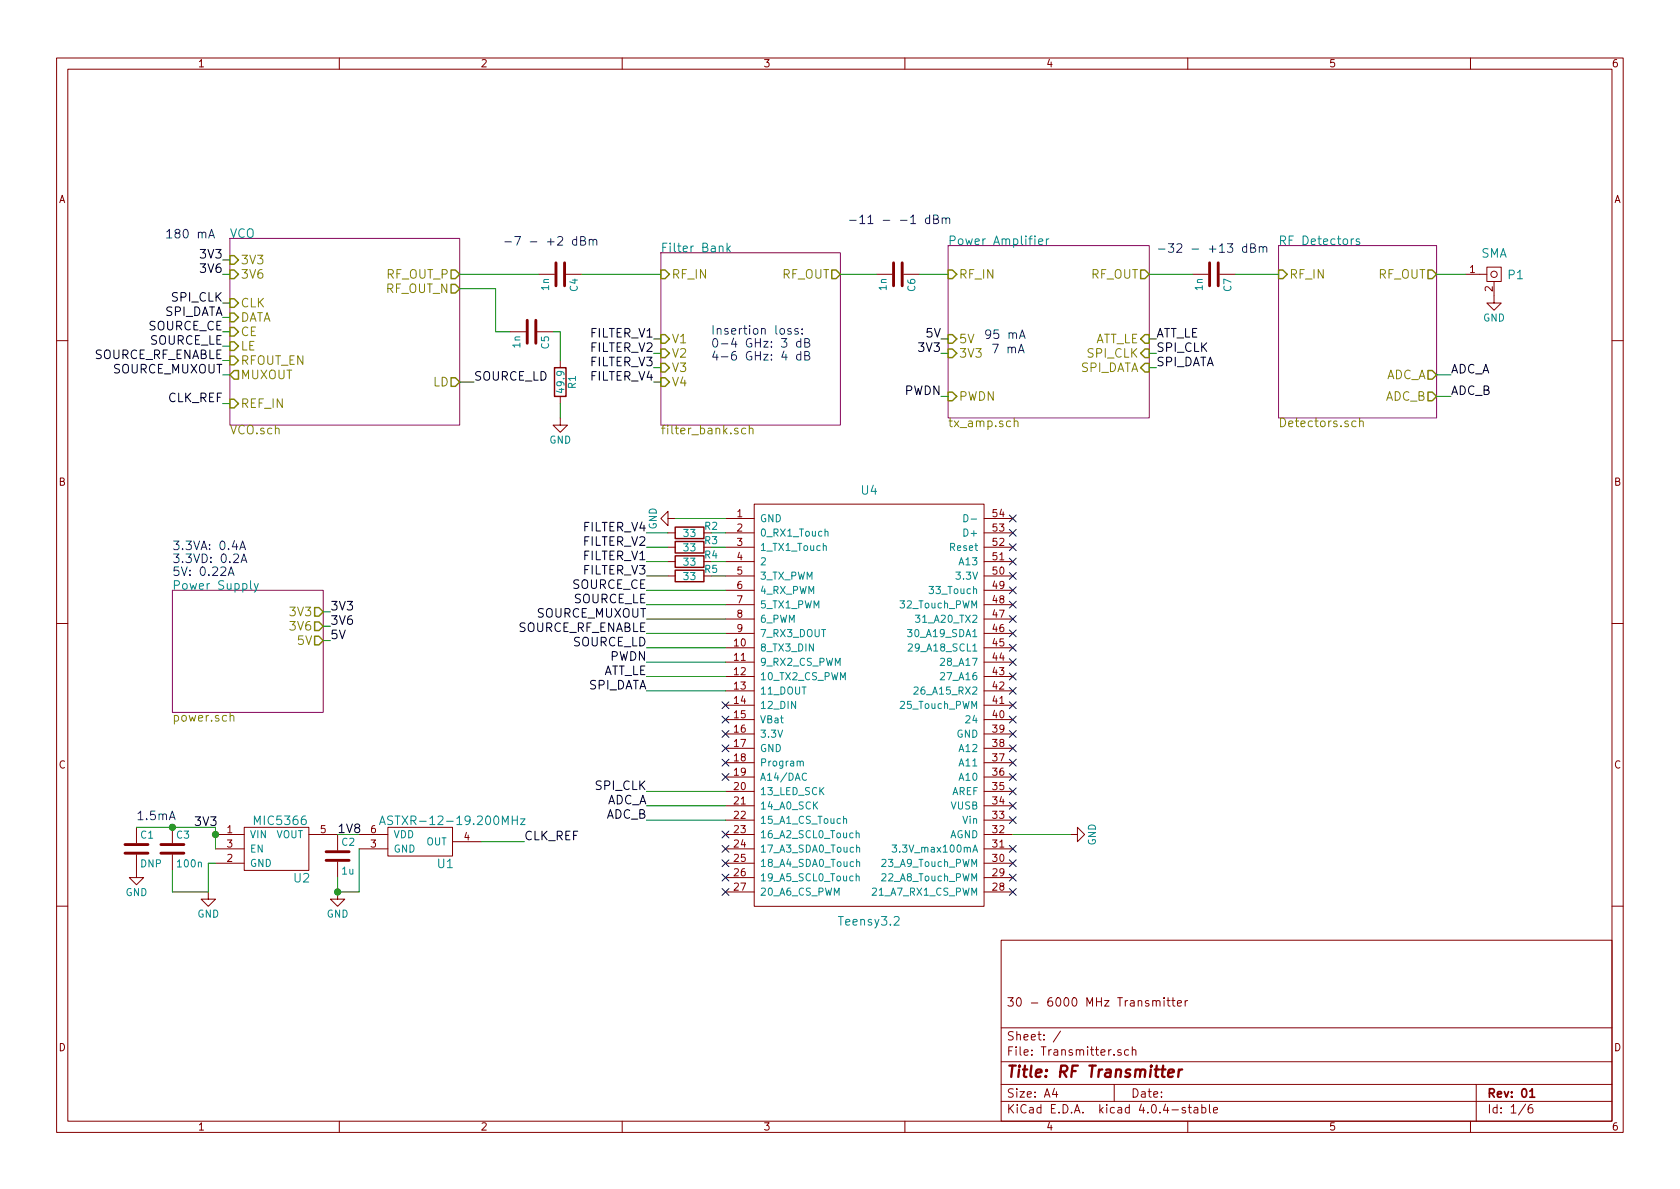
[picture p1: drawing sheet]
EESchema Schematic File Version 2
LIBS:power
LIBS:device
LIBS:transistors
LIBS:conn
LIBS:linear
LIBS:regul
LIBS:74xx
LIBS:cmos4000
LIBS:adc-dac
LIBS:memory
LIBS:xilinx
LIBS:microcontrollers
LIBS:dsp
LIBS:microchip
LIBS:analog_switches
LIBS:motorola
LIBS:texas
LIBS:intel
LIBS:audio
LIBS:interface
LIBS:digital-audio
LIBS:philips
LIBS:display
LIBS:cypress
LIBS:siliconi
LIBS:opto
LIBS:atmel
LIBS:contrib
LIBS:valves
LIBS:vna-cache
LIBS:teensy
LIBS:Transmitter-cache
EELAYER 25 0
EELAYER END
$Descr A4 11693 8268
encoding utf-8
Sheet 1 6
Title "RF Transmitter"
Date ""
Rev "01"
Comp "Pero Krivic"
Comment1 "30 - 6000 MHz Transmitter"
Comment2 ""
Comment3 ""
Comment4 ""
$EndDescr
$Sheet
S 1600 1650 1600 1300
U 58AD800C
F0 "VCO" 60
F1 "VCO.sch" 60
F2 "3V3" I L 1600 1800 60 
F3 "CLK" I L 1600 2100 60 
F4 "DATA" I L 1600 2200 60 
F5 "CE" I L 1600 2300 60 
F6 "LE" I L 1600 2400 60 
F7 "RFOUT_EN" I L 1600 2500 60 
F8 "MUXOUT" O L 1600 2600 60 
F9 "LD" O R 3200 2650 60 
F10 "REF_IN" I L 1600 2800 60 
F11 "3V6" I L 1600 1900 60 
F12 "RF_OUT_P" O R 3200 1900 60 
F13 "RF_OUT_N" O R 3200 2000 60 
$EndSheet
$Comp
L C C4
U 1 1
P 3900 1900
F 0 "C4" H 3925 2000 50  0000 L CNN
F 1 "1n" H 3925 1800 50  0000 L CNN
F 2 "VNA:C_0603b" H 3938 1750 30  0001 C CNN
F 3 "" H 3900 1900 60  0000 C CNN
	1    3900 1900
	0    1    1    0   
$EndComp
$Comp
L C C5
U 1 1
P 3700 2300
F 0 "C5" H 3725 2400 50  0000 L CNN
F 1 "1n" H 3725 2200 50  0000 L CNN
F 2 "VNA:C_0603b" H 3738 2150 30  0001 C CNN
F 3 "" H 3700 2300 60  0000 C CNN
	1    3700 2300
	0    1    1    0   
$EndComp
$Comp
L R R1
U 1 1
P 3900 2650
F 0 "R1" V 3980 2650 50  0000 C CNN
F 1 "49.9" V 3900 2650 50  0000 C CNN
F 2 "Resistors_SMD:R_0603" V 3830 2650 30  0001 C CNN
F 3 "" H 3900 2650 30  0000 C CNN
	1    3900 2650
	1    0    0    -1  
$EndComp
$Comp
L GND #PWR01
U 1 1
P 3900 2900
F 0 "#PWR01" H 3900 2650 50  0001 C CNN
F 1 "GND" H 3900 2750 50  0000 C CNN
F 2 "" H 3900 2900 60  0000 C CNN
F 3 "" H 3900 2900 60  0000 C CNN
	1    3900 2900
	1    0    0    -1  
$EndComp
Text Label 1550 1800 2    60   ~ 0
3V3
Text Label 1550 2100 2    60   ~ 0
SPI_CLK
Text Label 1550 2200 2    60   ~ 0
SPI_DATA
Text Label 1550 2400 2    60   ~ 0
SOURCE_LE
Text Label 1550 2300 2    60   ~ 0
SOURCE_CE
Text Label 1550 2500 2    60   ~ 0
SOURCE_RF_ENABLE
Text Label 1550 2600 2    60   ~ 0
SOURCE_MUXOUT
Text Label 1550 2800 2    60   ~ 0
CLK_REF
$Sheet
S 4600 1750 1250 1200
U 58AD8011
F0 "Filter Bank" 60
F1 "filter_bank.sch" 60
F2 "RF_IN" I L 4600 1900 60 
F3 "RF_OUT" O R 5850 1900 60 
F4 "V1" I L 4600 2350 60 
F5 "V2" I L 4600 2450 60 
F6 "V3" I L 4600 2550 60 
F7 "V4" I L 4600 2650 60 
$EndSheet
Text Label 3300 2650 0    60   ~ 0
SOURCE_LD
Text Label 4550 2350 2    60   ~ 0
FILTER_V1
Text Label 4550 2450 2    60   ~ 0
FILTER_V2
Text Label 4550 2550 2    60   ~ 0
FILTER_V3
Text Label 4550 2650 2    60   ~ 0
FILTER_V4
$Comp
L C C6
U 1 1
P 6250 1900
F 0 "C6" H 6275 2000 50  0000 L CNN
F 1 "1n" H 6275 1800 50  0000 L CNN
F 2 "VNA:C_0603b" H 6288 1750 30  0001 C CNN
F 3 "" H 6250 1900 60  0000 C CNN
	1    6250 1900
	0    1    1    0   
$EndComp
Text Notes 4950 2500 0    60   ~ 0
Insertion loss:\n0-4 GHz: 3 dB\n4-6 GHz: 4 dB
Text Notes 3500 1700 0    60   ~ 0
-7 - +2 dBm
Text Notes 5900 1550 0    60   ~ 0
-11 - -1 dBm
Text Notes 8050 1750 0    60   ~ 0
-32 - +13 dBm
Text Notes 1150 1650 0    60   ~ 0
180 mA
Text Label 1550 1900 2    60   ~ 0
3V6
$Sheet
S 6600 1700 1400 1200
U 58AD8013
F0 "Power Amplifier" 60
F1 "tx_amp.sch" 60
F2 "5V" I L 6600 2350 60 
F3 "ATT_LE" I R 8000 2350 60 
F4 "SPI_CLK" I R 8000 2450 60 
F5 "SPI_DATA" I R 8000 2550 60 
F6 "3V3" I L 6600 2450 60 
F7 "RF_IN" I L 6600 1900 60 
F8 "RF_OUT" O R 8000 1900 60 
F9 "PWDN" I L 6600 2750 60 
$EndSheet
Text Notes 6850 2350 0    60   ~ 0
95 mA
Text Notes 6900 2450 0    60   ~ 0
7 mA
Text Label 6550 2350 2    60   ~ 0
5V
Text Label 6550 2450 2    60   ~ 0
3V3
Text Label 6550 2750 2    60   ~ 0
PWDN
Text Label 8050 2350 0    60   ~ 0
ATT_LE
Text Label 8050 2450 0    60   ~ 0
SPI_CLK
Text Label 8050 2550 0    60   ~ 0
SPI_DATA
$Comp
L GND #PWR02
U 1 1
P 2350 6200
F 0 "#PWR02" H 2350 5950 50  0001 C CNN
F 1 "GND" H 2350 6050 50  0000 C CNN
F 2 "" H 2350 6200 60  0000 C CNN
F 3 "" H 2350 6200 60  0000 C CNN
	1    2350 6200
	1    0    0    -1  
$EndComp
$Comp
L C C2
U 1 1
P 2350 5950
F 0 "C2" H 2375 6050 50  0000 L CNN
F 1 "1u" H 2375 5850 50  0000 L CNN
F 2 "VNA:C_0603b" H 2388 5800 30  0001 C CNN
F 3 "" H 2350 5950 60  0000 C CNN
	1    2350 5950
	1    0    0    -1  
$EndComp
Text Label 3650 5850 0    60   ~ 0
CLK_REF
Text Notes 950  5700 0    60   ~ 0
1.5mA
$Comp
L MIC5366 U2
U 1 1
P 1950 5900
F 0 "U2" H 2100 5700 60  0000 C CNN
F 1 "MIC5366" H 1950 6100 60  0000 C CNN
F 2 "TO_SOT_Packages_SMD:SOT-353_SC-70-5" H 1900 5750 60  0001 C CNN
F 3 "" H 1900 5750 60  0000 C CNN
	1    1950 5900
	1    0    0    -1  
$EndComp
$Comp
L C C3
U 1 1
P 1200 5900
F 0 "C3" H 1225 6000 50  0000 L CNN
F 1 "100n" H 1225 5800 50  0000 L CNN
F 2 "VNA:C_0603b" H 1238 5750 30  0001 C CNN
F 3 "" H 1200 5900 60  0000 C CNN
	1    1200 5900
	1    0    0    -1  
$EndComp
Text Label 1350 5750 0    60   ~ 0
3V3
Text Label 2350 5800 0    60   ~ 0
1V8
$Sheet
S 1200 4100 1050 850 
U 58AD801C
F0 "Power Supply" 60
F1 "power.sch" 60
F2 "5V" O R 2250 4450 60 
F3 "3V6" O R 2250 4350 60 
F4 "3V3" O R 2250 4250 60 
$EndSheet
Text Notes 1200 4000 0    60   ~ 0
3.3VA: 0.4A\n3.3VD: 0.2A\n5V: 0.22A
Text Label 2300 4250 0    60   ~ 0
3V3
Text Label 2300 4350 0    60   ~ 0
3V6
Text Label 2300 4450 0    60   ~ 0
5V
$Comp
L Teensy3.2 U4
U 1 1
P 6050 4900
F 0 "U4" H 6050 6400 60  0000 C CNN
F 1 "Teensy3.2" H 6050 3400 60  0000 C CNN
F 2 "kicad_teensy-master:Teensy30_31_32_LC" H 6050 4100 60  0001 C CNN
F 3 "" H 6050 4100 60  0000 C CNN
	1    6050 4900
	1    0    0    -1  
$EndComp
$Comp
L GND #PWR03
U 1 1
P 4700 3600
F 0 "#PWR03" H 4700 3350 50  0001 C CNN
F 1 "GND" H 4700 3450 50  0000 C CNN
F 2 "" H 4700 3600 60  0000 C CNN
F 3 "" H 4700 3600 60  0000 C CNN
	1    4700 3600
	0    1    1    0   
$EndComp
Text Label 4500 5500 2    60   ~ 0
SPI_CLK
Text Label 4500 4800 2    60   ~ 0
SPI_DATA
$Sheet
S 8900 1700 1100 1200
U 58AFCCDE
F0 "RF Detectors" 60
F1 "Detectors.sch" 60
F2 "RF_IN" I L 8900 1900 60 
F3 "ADC_A" O R 10000 2600 60 
F4 "ADC_B" O R 10000 2750 60 
F5 "RF_OUT" O R 10000 1900 60 
$EndSheet
$Comp
L C C7
U 1 1
P 8450 1900
F 0 "C7" H 8475 2000 50  0000 L CNN
F 1 "1n" H 8475 1800 50  0000 L CNN
F 2 "VNA:C_0603b" H 8488 1750 30  0001 C CNN
F 3 "" H 8450 1900 60  0000 C CNN
	1    8450 1900
	0    1    1    0   
$EndComp
$Comp
L GND #PWR04
U 1 1
P 7450 5800
F 0 "#PWR04" H 7450 5550 50  0001 C CNN
F 1 "GND" H 7450 5650 50  0000 C CNN
F 2 "" H 7450 5800 60  0000 C CNN
F 3 "" H 7450 5800 60  0000 C CNN
	1    7450 5800
	0    -1   -1   0   
$EndComp
NoConn ~ 7050 5600
NoConn ~ 7050 3600
NoConn ~ 7050 3700
NoConn ~ 7050 3800
$Comp
L R R2
U 1 1
P 4800 3700
F 0 "R2" V 4750 3850 50  0000 C CNN
F 1 "33" V 4800 3700 50  0000 C CNN
F 2 "Resistors_SMD:R_0603" V 4730 3700 50  0001 C CNN
F 3 "" H 4800 3700 50  0000 C CNN
	1    4800 3700
	0    1    1    0   
$EndComp
$Comp
L R R3
U 1 1
P 4800 3800
F 0 "R3" V 4750 3950 50  0000 C CNN
F 1 "33" V 4800 3800 50  0000 C CNN
F 2 "Resistors_SMD:R_0603" V 4730 3800 50  0001 C CNN
F 3 "" H 4800 3800 50  0000 C CNN
	1    4800 3800
	0    1    1    0   
$EndComp
$Comp
L R R4
U 1 1
P 4800 3900
F 0 "R4" V 4750 4050 50  0000 C CNN
F 1 "33" V 4800 3900 50  0000 C CNN
F 2 "Resistors_SMD:R_0603" V 4730 3900 50  0001 C CNN
F 3 "" H 4800 3900 50  0000 C CNN
	1    4800 3900
	0    1    1    0   
$EndComp
$Comp
L R R5
U 1 1
P 4800 4000
F 0 "R5" V 4750 4150 50  0000 C CNN
F 1 "33" V 4800 4000 50  0000 C CNN
F 2 "Resistors_SMD:R_0603" V 4730 4000 50  0001 C CNN
F 3 "" H 4800 4000 50  0000 C CNN
	1    4800 4000
	0    1    1    0   
$EndComp
Text Label 4500 3900 2    60   ~ 0
FILTER_V1
Text Label 4500 3800 2    60   ~ 0
FILTER_V2
Text Label 4500 4000 2    60   ~ 0
FILTER_V3
Text Label 4500 3700 2    60   ~ 0
FILTER_V4
Text Label 4500 4200 2    60   ~ 0
SOURCE_LE
Text Label 4500 4100 2    60   ~ 0
SOURCE_CE
Text Label 4500 4500 2    60   ~ 0
SOURCE_LD
Text Label 4500 4400 2    60   ~ 0
SOURCE_RF_ENABLE
Text Label 4500 4300 2    60   ~ 0
SOURCE_MUXOUT
$Comp
L ASTXR-12 U1
U 1 1
P 2900 5850
F 0 "U1" H 3100 5700 60  0000 C CNN
F 1 "ASTXR-12-19.200MHz" H 3150 6000 60  0000 C CNN
F 2 "VNA:ASTRX-12" H 2900 5850 60  0001 C CNN
F 3 "" H 2900 5850 60  0000 C CNN
	1    2900 5850
	1    0    0    -1  
$EndComp
$Comp
L GND #PWR05
U 1 1
P 1450 6200
F 0 "#PWR05" H 1450 5950 50  0001 C CNN
F 1 "GND" H 1450 6050 50  0000 C CNN
F 2 "" H 1450 6200 60  0000 C CNN
F 3 "" H 1450 6200 60  0000 C CNN
	1    1450 6200
	1    0    0    -1  
$EndComp
$Comp
L GND #PWR06
U 1 1
P 950 6050
F 0 "#PWR06" H 950 5800 50  0001 C CNN
F 1 "GND" H 950 5900 50  0000 C CNN
F 2 "" H 950 6050 60  0000 C CNN
F 3 "" H 950 6050 60  0000 C CNN
	1    950  6050
	1    0    0    -1  
$EndComp
$Comp
L C C1
U 1 1
P 950 5900
F 0 "C1" H 975 6000 50  0000 L CNN
F 1 "DNP" H 975 5800 50  0000 L CNN
F 2 "VNA:C_0805b" H 988 5750 30  0001 C CNN
F 3 "" H 950 5900 60  0000 C CNN
	1    950  5900
	1    0    0    -1  
$EndComp
Text Label 4500 4600 2    60   ~ 0
PWDN
Text Label 4500 4700 2    60   ~ 0
ATT_LE
NoConn ~ 7050 3900
NoConn ~ 7050 4000
NoConn ~ 7050 4100
NoConn ~ 7050 4200
NoConn ~ 7050 4300
NoConn ~ 7050 4400
NoConn ~ 7050 4500
NoConn ~ 7050 4600
NoConn ~ 7050 4700
NoConn ~ 7050 4800
NoConn ~ 7050 4900
NoConn ~ 7050 5000
NoConn ~ 7050 5100
NoConn ~ 7050 5200
NoConn ~ 7050 5300
NoConn ~ 7050 5400
NoConn ~ 7050 5500
NoConn ~ 7050 5700
NoConn ~ 7050 5900
NoConn ~ 7050 6000
NoConn ~ 7050 6100
NoConn ~ 7050 6200
NoConn ~ 5050 4900
NoConn ~ 5050 5000
NoConn ~ 5050 5100
NoConn ~ 5050 5200
NoConn ~ 5050 5300
NoConn ~ 5050 5400
NoConn ~ 5050 5900
NoConn ~ 5050 6000
NoConn ~ 5050 6100
NoConn ~ 5050 6200
Text Label 10100 2600 0    60   ~ 0
ADC_A
Text Label 10100 2750 0    60   ~ 0
ADC_B
Wire Wire Line
	1600 1900 1550 1900
Wire Wire Line
	6400 1900 6600 1900
Wire Wire Line
	5850 1900 6100 1900
Wire Wire Line
	4600 2650 4550 2650
Wire Wire Line
	4600 2550 4550 2550
Wire Wire Line
	4600 2450 4550 2450
Wire Wire Line
	4550 2350 4600 2350
Wire Wire Line
	1550 1800 1600 1800
Wire Wire Line
	1600 2800 1550 2800
Wire Wire Line
	1600 2600 1550 2600
Wire Wire Line
	1600 2400 1550 2400
Wire Wire Line
	1600 2500 1550 2500
Wire Wire Line
	1600 2300 1550 2300
Wire Wire Line
	1600 2200 1550 2200
Wire Wire Line
	1600 2100 1550 2100
Wire Wire Line
	3450 2300 3550 2300
Wire Wire Line
	4050 1900 4600 1900
Wire Wire Line
	3200 1900 3750 1900
Wire Wire Line
	3200 2000 3450 2000
Wire Wire Line
	3450 2000 3450 2300
Wire Wire Line
	3900 2800 3900 2900
Wire Wire Line
	6600 2350 6550 2350
Wire Wire Line
	6600 2450 6550 2450
Wire Wire Line
	6600 2750 6550 2750
Wire Wire Line
	8000 2350 8050 2350
Wire Wire Line
	8000 2450 8050 2450
Wire Wire Line
	8000 2550 8050 2550
Connection ~ 1500 5800
Wire Wire Line
	950  5750 1500 5750
Wire Wire Line
	1500 5750 1500 5900
Wire Wire Line
	1450 6200 1450 6000
Wire Wire Line
	1450 6000 1500 6000
Wire Wire Line
	3350 5850 3650 5850
Wire Wire Line
	2350 6100 2350 6200
Wire Wire Line
	2350 5800 2500 5800
Connection ~ 1200 5750
Wire Wire Line
	2250 4450 2300 4450
Wire Wire Line
	2250 4350 2300 4350
Wire Wire Line
	2250 4250 2300 4250
Wire Wire Line
	4700 3600 5050 3600
Wire Wire Line
	8000 1900 8300 1900
Wire Wire Line
	8600 1900 8900 1900
Wire Wire Line
	7050 5800 7450 5800
Wire Wire Line
	3200 2650 3300 2650
Wire Wire Line
	3850 2300 3900 2300
Wire Wire Line
	3900 2300 3900 2500
Wire Wire Line
	4950 3700 5050 3700
Wire Wire Line
	4950 3800 5050 3800
Wire Wire Line
	4950 3900 5050 3900
Wire Wire Line
	4950 4000 5050 4000
Wire Wire Line
	4500 4000 4650 4000
Wire Wire Line
	4500 3900 4650 3900
Wire Wire Line
	4500 3800 4650 3800
Wire Wire Line
	4500 3700 4650 3700
Wire Wire Line
	4500 4800 5050 4800
Wire Wire Line
	4500 5500 5050 5500
Wire Wire Line
	4500 4100 5050 4100
Wire Wire Line
	4500 4200 5050 4200
Wire Wire Line
	4500 4300 5050 4300
Wire Wire Line
	4500 4400 5050 4400
Wire Wire Line
	4500 4500 5050 4500
Wire Wire Line
	2500 5900 2500 6200
Wire Wire Line
	2500 6200 2350 6200
Connection ~ 2350 6200
Wire Wire Line
	1200 6050 1200 6200
Wire Wire Line
	1200 6200 1450 6200
Wire Wire Line
	4500 4600 5050 4600
Wire Wire Line
	4500 4700 5050 4700
Wire Wire Line
	10000 2600 10100 2600
Wire Wire Line
	10000 2750 10100 2750
$Comp
L SMA P1
U 1 1
P 10400 1900
F 0 "P1" H 10550 1900 60  0000 C CNN
F 1 "SMA" H 10400 2050 60  0000 C CNN
F 2 "VNA:CONSMA003.062" H 10400 1900 60  0001 C CNN
F 3 "" H 10400 1900 60  0000 C CNN
	1    10400 1900
	1    0    0    -1  
$EndComp
$Comp
L GND #PWR07
U 1 1
P 10400 2050
F 0 "#PWR07" H 10400 1800 50  0001 C CNN
F 1 "GND" H 10400 1900 50  0000 C CNN
F 2 "" H 10400 2050 60  0000 C CNN
F 3 "" H 10400 2050 60  0000 C CNN
	1    10400 2050
	-1   0    0    -1  
$EndComp
Wire Wire Line
	10000 1900 10200 1900
Text Label 4500 5600 2    60   ~ 0
ADC_A
Text Label 4500 5700 2    60   ~ 0
ADC_B
Wire Wire Line
	4500 5700 5050 5700
Wire Wire Line
	4500 5600 5050 5600
NoConn ~ 5050 5800
$EndSCHEMATC
